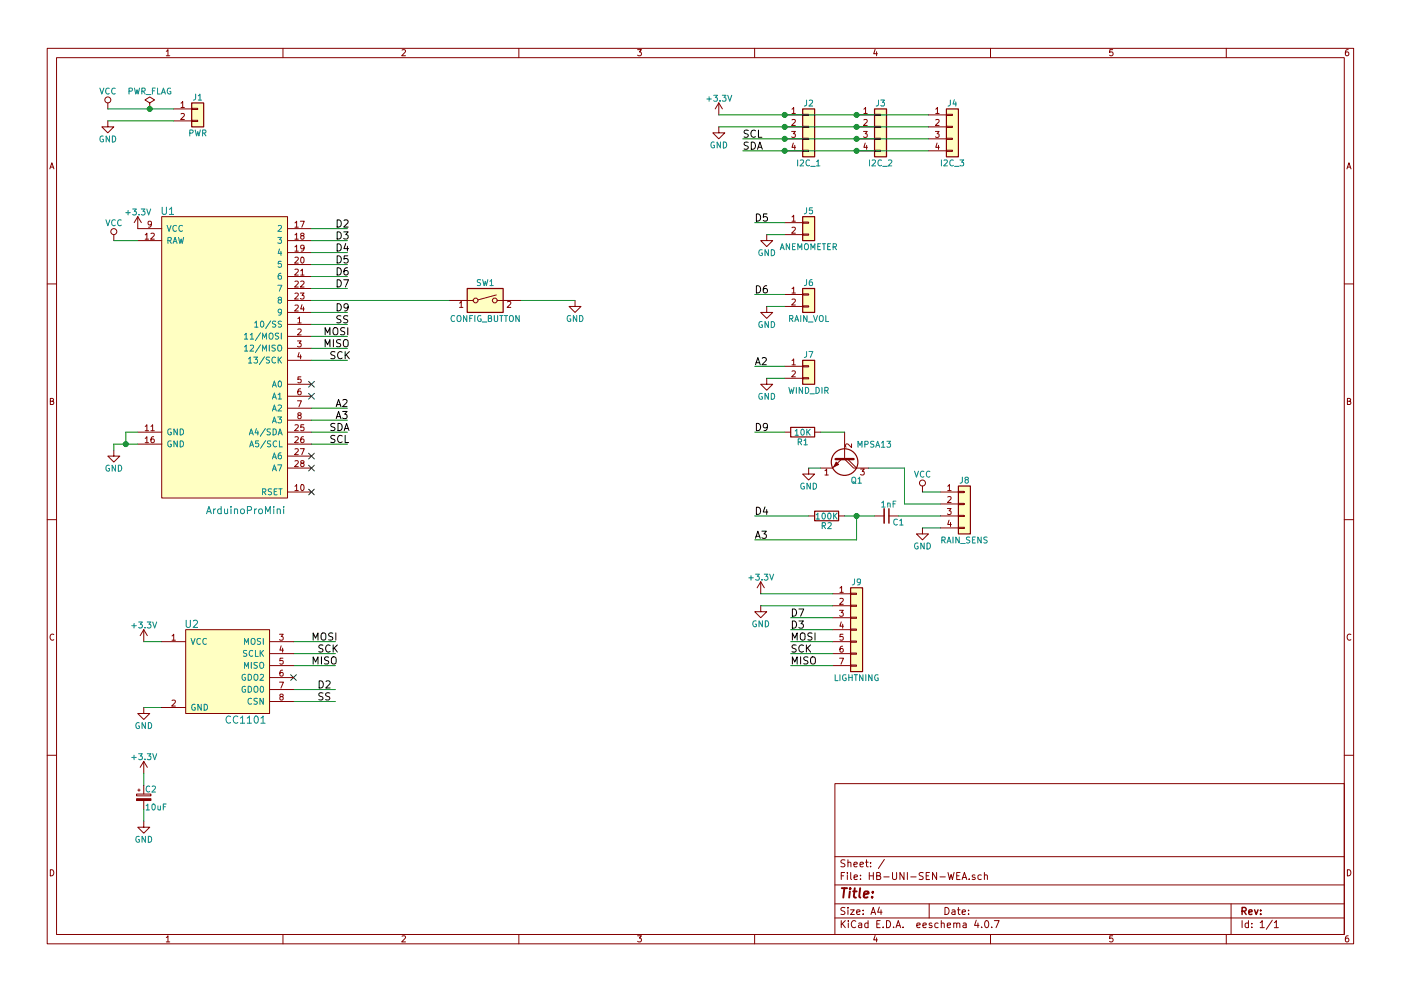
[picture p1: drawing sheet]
EESchema Schematic File Version 4
LIBS:HB-UNI-SEN-WEA-cache
EELAYER 26 0
EELAYER END
$Descr A4 11693 8268
encoding utf-8
Sheet 1 1
Title ""
Date ""
Rev ""
Comp ""
Comment1 ""
Comment2 ""
Comment3 ""
Comment4 ""
$EndDescr
$Comp
L conn:Conn_01x04 J2
U 1 1
P 6750 1050
F 0 "J2" H 6750 1250 50  0000 C CNN
F 1 "I2C_1" H 6750 750 50  0000 C CNN
F 2 "Connectors_Molex:Molex_SPOX-5267_22-03-5045_04x2.54mm_Straight" H 6750 1050 50  0001 C CNN
F 3 "" H 6750 1050 50  0001 C CNN
	1    6750 1050
	1    0    0    -1  
$EndComp
$Comp
L conn:Conn_01x04 J3
U 1 1
P 7350 1050
F 0 "J3" H 7350 1250 50  0000 C CNN
F 1 "I2C_2" H 7350 750 50  0000 C CNN
F 2 "Connectors_Molex:Molex_SPOX-5267_22-03-5045_04x2.54mm_Straight" H 7350 1050 50  0001 C CNN
F 3 "" H 7350 1050 50  0001 C CNN
	1    7350 1050
	1    0    0    -1  
$EndComp
$Comp
L switches:SW_DIP_x01 SW1
U 1 1
P 4050 2500
F 0 "SW1" H 4050 2650 50  0000 C CNN
F 1 "CONFIG_BUTTON" H 4050 2350 50  0000 C CNN
F 2 "Buttons_Switches_THT:SW_PUSH_6mm_h5mm" H 4050 2500 50  0001 C CNN
F 3 "" H 4050 2500 50  0001 C CNN
	1    4050 2500
	1    0    0    -1  
$EndComp
$Comp
L conn:Conn_01x02 J1
U 1 1
P 1650 900
F 0 "J1" H 1650 1000 50  0000 C CNN
F 1 "PWR" H 1650 700 50  0000 C CNN
F 2 "Connectors_Molex:Molex_SPOX-5267_22-03-5025_02x2.54mm_Straight" H 1650 900 50  0001 C CNN
F 3 "" H 1650 900 50  0001 C CNN
	1    1650 900 
	1    0    0    -1  
$EndComp
$Comp
L power:GND #PWR01
U 1 1
P 6000 1050
F 0 "#PWR01" H 6000 800 50  0001 C CNN
F 1 "GND" H 6000 900 50  0000 C CNN
F 2 "" H 6000 1050 50  0001 C CNN
F 3 "" H 6000 1050 50  0001 C CNN
	1    6000 1050
	1    0    0    -1  
$EndComp
$Comp
L power:GND #PWR02
U 1 1
P 900 1000
F 0 "#PWR02" H 900 750 50  0001 C CNN
F 1 "GND" H 900 850 50  0000 C CNN
F 2 "" H 900 1000 50  0001 C CNN
F 3 "" H 900 1000 50  0001 C CNN
	1    900  1000
	1    0    0    -1  
$EndComp
$Comp
L power:GND #PWR03
U 1 1
P 1200 5900
F 0 "#PWR03" H 1200 5650 50  0001 C CNN
F 1 "GND" H 1200 5750 50  0000 C CNN
F 2 "" H 1200 5900 50  0001 C CNN
F 3 "" H 1200 5900 50  0001 C CNN
	1    1200 5900
	1    0    0    -1  
$EndComp
$Comp
L power:GND #PWR04
U 1 1
P 950 3750
F 0 "#PWR04" H 950 3500 50  0001 C CNN
F 1 "GND" H 950 3600 50  0000 C CNN
F 2 "" H 950 3750 50  0001 C CNN
F 3 "" H 950 3750 50  0001 C CNN
	1    950  3750
	1    0    0    -1  
$EndComp
$Comp
L power:GND #PWR05
U 1 1
P 6400 3150
F 0 "#PWR05" H 6400 2900 50  0001 C CNN
F 1 "GND" H 6400 3000 50  0000 C CNN
F 2 "" H 6400 3150 50  0001 C CNN
F 3 "" H 6400 3150 50  0001 C CNN
	1    6400 3150
	1    0    0    -1  
$EndComp
$Comp
L power:GND #PWR06
U 1 1
P 4800 2500
F 0 "#PWR06" H 4800 2250 50  0001 C CNN
F 1 "GND" H 4800 2350 50  0000 C CNN
F 2 "" H 4800 2500 50  0001 C CNN
F 3 "" H 4800 2500 50  0001 C CNN
	1    4800 2500
	1    0    0    -1  
$EndComp
$Comp
L power:PWR_FLAG #FLG07
U 1 1
P 1250 900
F 0 "#FLG07" H 1250 975 50  0001 C CNN
F 1 "PWR_FLAG" H 1250 1050 50  0000 C CNN
F 2 "" H 1250 900 50  0001 C CNN
F 3 "" H 1250 900 50  0001 C CNN
	1    1250 900 
	1    0    0    -1  
$EndComp
NoConn ~ 2450 5650
Text Label 2800 1900 0    60   ~ 0
D2
Text Label 2650 5750 0    60   ~ 0
D2
Text Label 2800 2200 0    60   ~ 0
D5
Text Label 2800 2300 0    60   ~ 0
D6
Text Label 2800 2700 0    60   ~ 0
SS
Text Label 2700 2800 0    60   ~ 0
MOSI
Text Label 2700 2900 0    60   ~ 0
MISO
Text Label 2750 3000 0    60   ~ 0
SCK
Text Label 2650 5850 0    60   ~ 0
SS
Text Label 2800 3400 0    60   ~ 0
A2
Text Label 2800 3500 0    60   ~ 0
A3
Text Label 2750 3600 0    60   ~ 0
SDA
Text Label 2750 3700 0    60   ~ 0
SCL
Text Label 2600 5350 0    60   ~ 0
MOSI
Text Label 2600 5550 0    60   ~ 0
MISO
Text Label 2650 5450 0    60   ~ 0
SCK
Text Label 6600 5550 0    60   ~ 0
MISO
Text Label 6600 5450 0    60   ~ 0
SCK
Text Label 6600 5350 0    60   ~ 0
MOSI
Text Label 6300 3050 0    60   ~ 0
A2
Text Label 6200 1250 0    60   ~ 0
SDA
Text Label 6200 1150 0    60   ~ 0
SCL
$Comp
L Homebrew:ArduinoProMini U1
U 1 1
P 1900 3100
F 0 "U1" H 1400 4450 60  0000 C CNN
F 1 "ArduinoProMini" H 2050 1950 60  0000 C CNN
F 2 "Homebrew:ArduinoProMini" H 1900 3000 60  0001 C CNN
F 3 "" H 1900 3000 60  0001 C CNN
	1    1900 3100
	1    0    0    -1  
$EndComp
NoConn ~ 2600 3800
NoConn ~ 2600 3900
Text Label 2800 2000 0    60   ~ 0
D3
$Comp
L power:VCC #PWR08
U 1 1
P 950 2000
F 0 "#PWR08" H 950 1850 50  0001 C CNN
F 1 "VCC" H 950 2150 50  0000 C CNN
F 2 "" H 950 2000 50  0001 C CNN
F 3 "" H 950 2000 50  0001 C CNN
	1    950  2000
	1    0    0    -1  
$EndComp
$Comp
L power:VCC #PWR09
U 1 1
P 900 900
F 0 "#PWR09" H 900 750 50  0001 C CNN
F 1 "VCC" H 900 1050 50  0000 C CNN
F 2 "" H 900 900 50  0001 C CNN
F 3 "" H 900 900 50  0001 C CNN
	1    900  900 
	1    0    0    -1  
$EndComp
$Comp
L power:+3.3V #PWR010
U 1 1
P 1150 1900
F 0 "#PWR010" H 1150 1750 50  0001 C CNN
F 1 "+3.3V" H 1150 2040 50  0000 C CNN
F 2 "" H 1150 1900 50  0001 C CNN
F 3 "" H 1150 1900 50  0001 C CNN
	1    1150 1900
	1    0    0    -1  
$EndComp
$Comp
L power:+3.3V #PWR011
U 1 1
P 1200 5350
F 0 "#PWR011" H 1200 5200 50  0001 C CNN
F 1 "+3.3V" H 1200 5490 50  0000 C CNN
F 2 "" H 1200 5350 50  0001 C CNN
F 3 "" H 1200 5350 50  0001 C CNN
	1    1200 5350
	1    0    0    -1  
$EndComp
$Comp
L power:+3.3V #PWR012
U 1 1
P 6000 950
F 0 "#PWR012" H 6000 800 50  0001 C CNN
F 1 "+3.3V" H 6000 1090 50  0000 C CNN
F 2 "" H 6000 950 50  0001 C CNN
F 3 "" H 6000 950 50  0001 C CNN
	1    6000 950 
	1    0    0    -1  
$EndComp
$Comp
L conn:Conn_01x04 J4
U 1 1
P 7950 1050
F 0 "J4" H 7950 1250 50  0000 C CNN
F 1 "I2C_3" H 7950 750 50  0000 C CNN
F 2 "Connectors_Molex:Molex_SPOX-5267_22-03-5045_04x2.54mm_Straight" H 7950 1050 50  0001 C CNN
F 3 "" H 7950 1050 50  0001 C CNN
	1    7950 1050
	1    0    0    -1  
$EndComp
$Comp
L conn:Conn_01x02 J7
U 1 1
P 6750 3050
F 0 "J7" H 6750 3150 50  0000 C CNN
F 1 "WIND_DIR" H 6750 2850 50  0000 C CNN
F 2 "Connectors_Molex:Molex_SPOX-5267_22-03-5025_02x2.54mm_Straight" H 6750 3050 50  0001 C CNN
F 3 "" H 6750 3050 50  0001 C CNN
	1    6750 3050
	1    0    0    -1  
$EndComp
$Comp
L power:GND #PWR013
U 1 1
P 6400 2550
F 0 "#PWR013" H 6400 2300 50  0001 C CNN
F 1 "GND" H 6400 2400 50  0000 C CNN
F 2 "" H 6400 2550 50  0001 C CNN
F 3 "" H 6400 2550 50  0001 C CNN
	1    6400 2550
	1    0    0    -1  
$EndComp
Text Label 6300 2450 0    60   ~ 0
D6
$Comp
L conn:Conn_01x02 J6
U 1 1
P 6750 2450
F 0 "J6" H 6750 2550 50  0000 C CNN
F 1 "RAIN_VOL" H 6750 2250 50  0000 C CNN
F 2 "Connectors_Molex:Molex_SPOX-5267_22-03-5025_02x2.54mm_Straight" H 6750 2450 50  0001 C CNN
F 3 "" H 6750 2450 50  0001 C CNN
	1    6750 2450
	1    0    0    -1  
$EndComp
$Comp
L power:GND #PWR014
U 1 1
P 6400 1950
F 0 "#PWR014" H 6400 1700 50  0001 C CNN
F 1 "GND" H 6400 1800 50  0000 C CNN
F 2 "" H 6400 1950 50  0001 C CNN
F 3 "" H 6400 1950 50  0001 C CNN
	1    6400 1950
	1    0    0    -1  
$EndComp
Text Label 6300 1850 0    60   ~ 0
D5
$Comp
L conn:Conn_01x02 J5
U 1 1
P 6750 1850
F 0 "J5" H 6750 1950 50  0000 C CNN
F 1 "ANEMOMETER" H 6750 1650 50  0000 C CNN
F 2 "Connectors_Molex:Molex_SPOX-5267_22-03-5025_02x2.54mm_Straight" H 6750 1850 50  0001 C CNN
F 3 "" H 6750 1850 50  0001 C CNN
	1    6750 1850
	1    0    0    -1  
$EndComp
$Comp
L conn:Conn_01x04 J8
U 1 1
P 8050 4200
F 0 "J8" H 8050 4400 50  0000 C CNN
F 1 "RAIN_SENS" H 8050 3900 50  0000 C CNN
F 2 "Connectors_Molex:Molex_SPOX-5267_22-03-5045_04x2.54mm_Straight" H 8050 4200 50  0001 C CNN
F 3 "" H 8050 4200 50  0001 C CNN
	1    8050 4200
	1    0    0    -1  
$EndComp
$Comp
L power:VCC #PWR015
U 1 1
P 7700 4100
F 0 "#PWR015" H 7700 3950 50  0001 C CNN
F 1 "VCC" H 7700 4250 50  0000 C CNN
F 2 "" H 7700 4100 50  0001 C CNN
F 3 "" H 7700 4100 50  0001 C CNN
	1    7700 4100
	1    0    0    -1  
$EndComp
$Comp
L power:GND #PWR016
U 1 1
P 7700 4400
F 0 "#PWR016" H 7700 4150 50  0001 C CNN
F 1 "GND" H 7700 4250 50  0000 C CNN
F 2 "" H 7700 4400 50  0001 C CNN
F 3 "" H 7700 4400 50  0001 C CNN
	1    7700 4400
	1    0    0    -1  
$EndComp
$Comp
L Device:R R2
U 1 1
P 6900 4300
F 0 "R2" V 6980 4300 50  0000 C CNN
F 1 "100K" V 6900 4300 50  0000 C CNN
F 2 "Resistors_THT:R_Axial_DIN0207_L6.3mm_D2.5mm_P10.16mm_Horizontal" V 6830 4300 50  0001 C CNN
F 3 "" H 6900 4300 50  0001 C CNN
	1    6900 4300
	0    1    1    0   
$EndComp
$Comp
L Device:C_Small C1
U 1 1
P 7400 4300
F 0 "C1" V 7450 4350 50  0000 L CNN
F 1 "1nF" V 7300 4250 50  0000 L CNN
F 2 "Capacitors_THT:C_Disc_D3.8mm_W2.6mm_P2.50mm" H 7400 4300 50  0001 C CNN
F 3 "" H 7400 4300 50  0001 C CNN
	1    7400 4300
	0    1    1    0   
$EndComp
Text Label 6300 4300 0    60   ~ 0
D4
Text Label 2800 2100 0    60   ~ 0
D4
$Comp
L Device:Q_NPN_Darlington_EBC Q1
U 1 1
P 7050 3800
F 0 "Q1" V 7250 3850 50  0000 L CNN
F 1 "MPSA13" V 6950 3900 50  0000 L CNN
F 2 "TO_SOT_Packages_THT:TO-92_Inline_Narrow_Oval" H 7250 3900 50  0001 C CNN
F 3 "" H 7050 3800 50  0001 C CNN
	1    7050 3800
	0    1    1    0   
$EndComp
$Comp
L power:GND #PWR017
U 1 1
P 6750 3900
F 0 "#PWR017" H 6750 3650 50  0001 C CNN
F 1 "GND" H 6750 3750 50  0000 C CNN
F 2 "" H 6750 3900 50  0001 C CNN
F 3 "" H 6750 3900 50  0001 C CNN
	1    6750 3900
	1    0    0    -1  
$EndComp
$Comp
L Device:R R1
U 1 1
P 6700 3600
F 0 "R1" V 6780 3600 50  0000 C CNN
F 1 "10K" V 6700 3600 50  0000 C CNN
F 2 "Resistors_THT:R_Axial_DIN0207_L6.3mm_D2.5mm_P10.16mm_Horizontal" V 6630 3600 50  0001 C CNN
F 3 "" H 6700 3600 50  0001 C CNN
	1    6700 3600
	0    1    1    0   
$EndComp
Text Label 2800 2600 0    60   ~ 0
D9
Text Label 6300 3600 0    60   ~ 0
D9
$Comp
L conn:Conn_01x07 J9
U 1 1
P 7150 5250
F 0 "J9" H 7150 5650 50  0000 C CNN
F 1 "LIGHTNING" H 7150 4850 50  0000 C CNN
F 2 "Connectors_Molex:Molex_SPOX-5267_22-03-5075_07x2.54mm_Straight" H 7150 5250 50  0001 C CNN
F 3 "" H 7150 5250 50  0001 C CNN
	1    7150 5250
	1    0    0    -1  
$EndComp
Wire Wire Line
	2600 2500 3750 2500
Wire Wire Line
	2900 1900 2600 1900
Wire Wire Line
	950  2000 1150 2000
Connection ~ 6550 950 
Connection ~ 6550 1050
Wire Wire Line
	6200 1250 6550 1250
Connection ~ 6550 1250
Connection ~ 6550 1150
Wire Wire Line
	900  900  1250 900 
Wire Wire Line
	900  1000 1450 1000
Wire Wire Line
	1200 5350 1350 5350
Wire Wire Line
	1200 5900 1350 5900
Wire Wire Line
	950  3700 1050 3700
Wire Wire Line
	950  3750 950  3700
Wire Wire Line
	1050 3700 1050 3600
Wire Wire Line
	1050 3600 1150 3600
Connection ~ 1050 3700
Wire Wire Line
	6400 3150 6550 3150
Wire Wire Line
	6600 5250 6950 5250
Wire Wire Line
	6600 5150 6950 5150
Wire Wire Line
	6600 5350 6950 5350
Wire Wire Line
	2450 5850 2800 5850
Wire Wire Line
	2450 5750 2800 5750
Wire Wire Line
	2450 5350 2800 5350
Wire Wire Line
	2450 5450 2800 5450
Wire Wire Line
	2450 5550 2800 5550
Wire Wire Line
	2600 2200 2900 2200
Wire Wire Line
	2600 2700 2900 2700
Wire Wire Line
	2600 2800 2900 2800
Wire Wire Line
	2600 3700 2900 3700
Wire Wire Line
	4350 2500 4800 2500
Connection ~ 1250 900 
Wire Wire Line
	2600 2300 2900 2300
Wire Wire Line
	2600 3000 2900 3000
Wire Wire Line
	2600 2900 2900 2900
Wire Wire Line
	2600 3400 2900 3400
Wire Wire Line
	2600 3500 2900 3500
Wire Wire Line
	2600 3600 2900 3600
Wire Wire Line
	6550 3050 6300 3050
Wire Wire Line
	6200 1150 6550 1150
Wire Wire Line
	2900 2000 2600 2000
Connection ~ 7150 950 
Connection ~ 7150 1050
Connection ~ 7150 1150
Connection ~ 7150 1250
Wire Wire Line
	6400 2550 6550 2550
Wire Wire Line
	6550 2450 6300 2450
Wire Wire Line
	6400 1950 6550 1950
Wire Wire Line
	6550 1850 6300 1850
Wire Wire Line
	7700 4100 7850 4100
Wire Wire Line
	7850 4300 7500 4300
Wire Wire Line
	7300 4300 7150 4300
Wire Wire Line
	6300 4300 6750 4300
Wire Wire Line
	2600 2100 2900 2100
Wire Wire Line
	7550 4200 7850 4200
Wire Wire Line
	6750 3900 6850 3900
Wire Wire Line
	7250 3900 7550 3900
Wire Wire Line
	7550 3900 7550 4200
Wire Wire Line
	7050 3600 6850 3600
Wire Wire Line
	6550 3600 6300 3600
Wire Wire Line
	2600 2600 2900 2600
Wire Wire Line
	7700 4400 7850 4400
Wire Wire Line
	6000 1050 6550 1050
Wire Wire Line
	6000 950  6550 950 
$Comp
L power:GND #PWR018
U 1 1
P 6350 5050
F 0 "#PWR018" H 6350 4800 50  0001 C CNN
F 1 "GND" H 6350 4900 50  0000 C CNN
F 2 "" H 6350 5050 50  0001 C CNN
F 3 "" H 6350 5050 50  0001 C CNN
	1    6350 5050
	1    0    0    -1  
$EndComp
$Comp
L power:+3.3V #PWR019
U 1 1
P 6350 4950
F 0 "#PWR019" H 6350 4800 50  0001 C CNN
F 1 "+3.3V" H 6350 5090 50  0000 C CNN
F 2 "" H 6350 4950 50  0001 C CNN
F 3 "" H 6350 4950 50  0001 C CNN
	1    6350 4950
	1    0    0    -1  
$EndComp
Wire Wire Line
	6350 4950 6950 4950
Wire Wire Line
	6350 5050 6950 5050
Wire Wire Line
	6950 5450 6600 5450
Text Label 6600 5250 0    60   ~ 0
D3
Wire Wire Line
	6950 5550 6600 5550
Text Label 6600 5150 0    60   ~ 0
D7
Text Label 2800 2400 0    60   ~ 0
D7
Wire Wire Line
	2600 2400 2900 2400
NoConn ~ 2600 3200
NoConn ~ 2600 3300
Wire Wire Line
	7150 4300 7150 4500
Wire Wire Line
	7150 4500 6300 4500
Connection ~ 7150 4300
Text Label 6300 4500 0    60   ~ 0
A3
NoConn ~ 2600 4100
$Comp
L Device:CP_Small C2
U 1 1
P 1200 6650
F 0 "C2" H 1210 6720 50  0000 L CNN
F 1 "10uF" H 1210 6570 50  0000 L CNN
F 2 "Capacitors_THT:CP_Radial_D4.0mm_P1.50mm" H 1200 6650 50  0001 C CNN
F 3 "" H 1200 6650 50  0001 C CNN
	1    1200 6650
	1    0    0    -1  
$EndComp
$Comp
L power:+3.3V #PWR020
U 1 1
P 1200 6450
F 0 "#PWR020" H 1200 6300 50  0001 C CNN
F 1 "+3.3V" H 1200 6590 50  0000 C CNN
F 2 "" H 1200 6450 50  0001 C CNN
F 3 "" H 1200 6450 50  0001 C CNN
	1    1200 6450
	1    0    0    -1  
$EndComp
$Comp
L power:GND #PWR021
U 1 1
P 1200 6850
F 0 "#PWR021" H 1200 6600 50  0001 C CNN
F 1 "GND" H 1200 6700 50  0000 C CNN
F 2 "" H 1200 6850 50  0001 C CNN
F 3 "" H 1200 6850 50  0001 C CNN
	1    1200 6850
	1    0    0    -1  
$EndComp
Wire Wire Line
	1200 6450 1200 6550
Wire Wire Line
	1200 6750 1200 6850
$Comp
L Homebrew:CC1101 U2
U 1 1
P 1650 5900
F 0 "U2" H 1600 6600 60  0000 C CNN
F 1 "CC1101" H 2050 5800 60  0000 C CNN
F 2 "Homebrew:CC1101" H 1650 5900 60  0001 C CNN
F 3 "" H 1650 5900 60  0001 C CNN
	1    1650 5900
	1    0    0    -1  
$EndComp
Wire Wire Line
	6550 950  7150 950 
Wire Wire Line
	6550 1050 7150 1050
Wire Wire Line
	6550 1250 7150 1250
Wire Wire Line
	6550 1150 7150 1150
Wire Wire Line
	1050 3700 1150 3700
Wire Wire Line
	1250 900  1450 900 
Wire Wire Line
	7150 950  7750 950 
Wire Wire Line
	7150 1050 7750 1050
Wire Wire Line
	7150 1150 7750 1150
Wire Wire Line
	7150 1250 7750 1250
Wire Wire Line
	7150 4300 7050 4300
$EndSCHEMATC
